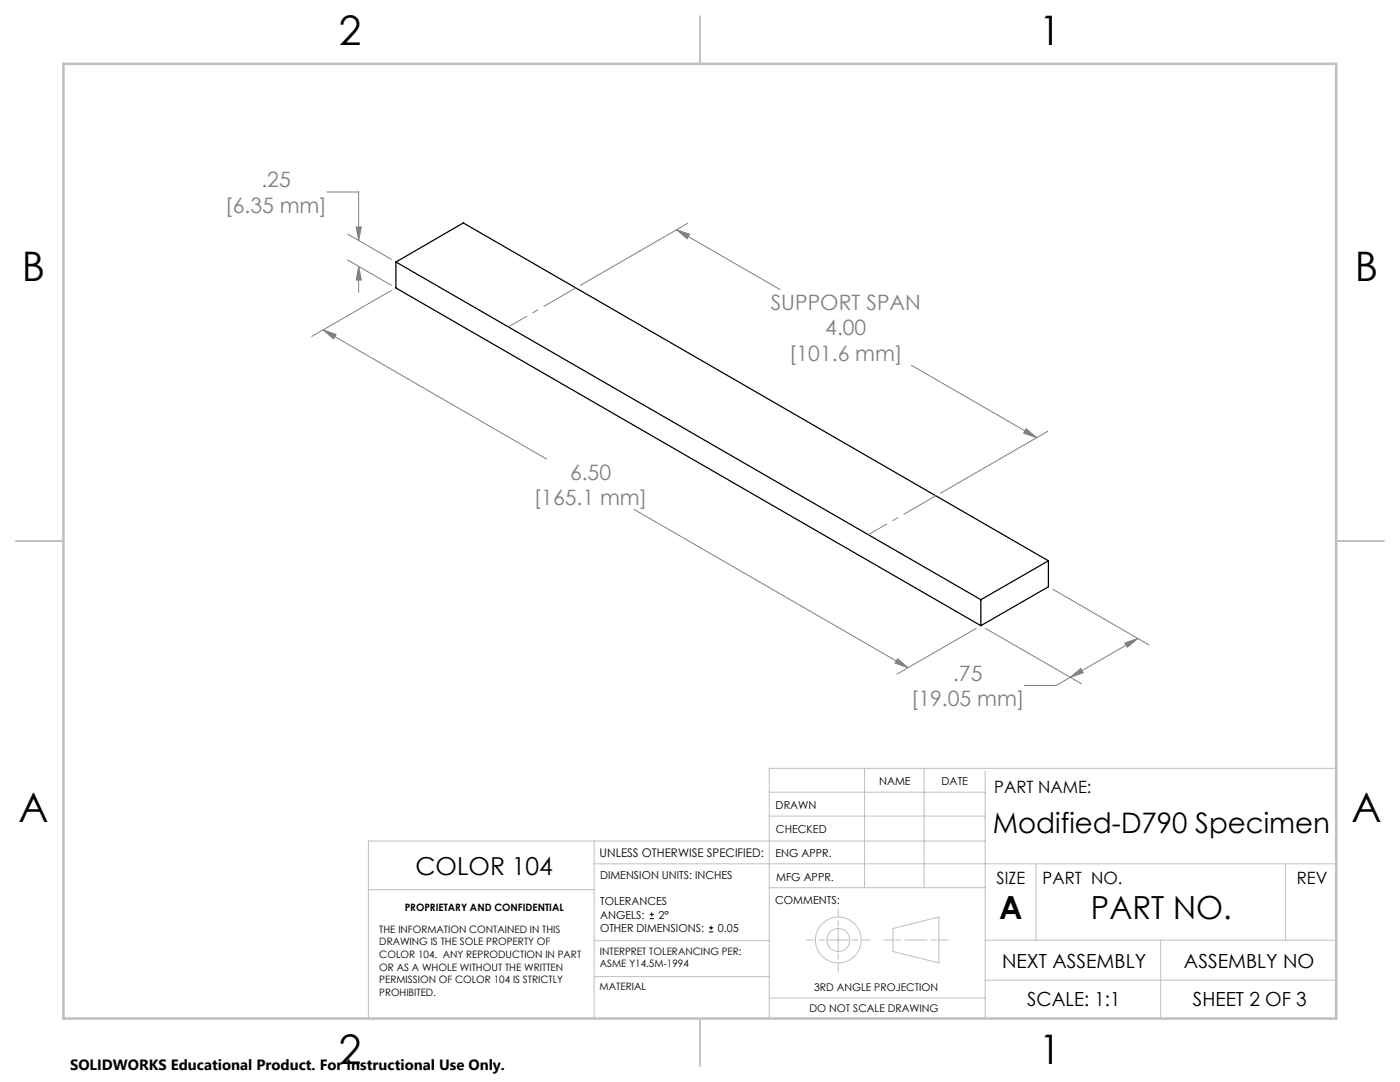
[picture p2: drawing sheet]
<svg xmlns="http://www.w3.org/2000/svg" width="279mm" height="216mm" viewBox="0 0 279 216" stroke-linecap="round" stroke-linejoin="round" font-family="sans-serif">
<path d="M79 52.3l13.5-7.8 116.7 67.4M79 52.3l116.8 67.4M79 52.3v5.2l116.8 67.3M195.8 119.7v5.1M209.2 111.9l-13.4 7.8M209.2 111.9v5.2l-13.4 7.7" fill="none" stroke="#000" stroke-width=".25"/>
<path d="M129.6 183.3h.9M129.6 182.5h.9M130.1 182.1v.8M141.5 185.9h.8M141.5 185.1h.8M141.9 184.7v.8" fill="none" stroke="#000" stroke-width=".2"/>
<g fill="none" stroke="#808080" stroke-width=".2">
<path d="M65.2 38.3h6.4v9.7M69.4 51.9l8.7 5M69.4 46.7l8.7 5.1M71.1 45.3h1l-.5 2.7zM71.6 53.2l.5 2.7h-1zM71.6 53.2v5.1M78.1 58l-15.9 9.1M135 45.9l2.6 .8-.5 .9zM135 45.9l20.7 11.9M137.3 44.6l-21.5 12.3M64.5 65.8l2.6 .9-.5 .9zM64.5 65.8l44.6 25.8"/>
<path d="M181.9 72.9l25 14.4M204.8 85.5l2.1 1.8-2.6-.9zM209.1 86l-21.4 12.4M126.6 101.7l54.6 31.5M210.1 117.6l19.2 11.1M179.1 131.4l2.1 1.8-2.6-.9zM194.8 125.4l-15.8 9.1M196.6 125.4l19.3 11.1M213.6 135.1l2.1-1.7 .5 .8zM224.5 128.3l2.6-.9-2.1 1.8zM227.1 127.4l-16.3 9.4h-6.4"/>
</g>
<g fill="none" stroke="#c0c0c0" stroke-width=".2">
<path d="M153.5 158.1h43.1M172.5 153.3v23.8M184.4 153.3v23.8M196.6 153.9v49.3M266.7 153.3h-113.2v49.9M73.5 177.5h45.1M118.6 167.8v35.4M118.6 172.4h148.1M153.5 162.8h43.1M153.5 177.1h43.1M196.6 167.8h-123.1v35.4M206.8 172.4v15.2"/>
<path d="M256.5 172.4v15.2M118.6 194.9h34.9M118.6 187.7h34.9M153.6 199.1h43M160.9 187.6h1.8M163.5 187.6h1.1M165 187.6h4.6M167.3 181.2v1.8M167.3 183.7v1.1M167.3 185.3v4.6M167.3 190.3v1.2M167.3 192.1v1.9"/>
<path d="M170 187.6h1.3M171.9 187.6h1.8M176.4 187.6h1.8M178.2 185.3l9.2-2.3v9.1l-9.2-2.2zM178.7 187.6h1M180.6 187.6h4.4M185.7 187.6h1.2M187.4 187.6h1.8M196.6 187.6h70.1M196.6 195.6h70.1M231.6 187.6v15.6"/>
<circle cx="167.3" cy="187.6" r="2.29"/>
<circle cx="167.3" cy="187.6" r="4.6"/>
</g>
<path d="M114.9 57.4l-13.4 7.8M186.8 98.9l-13.5 7.8" fill="none" stroke="#808080" stroke-width=".2" stroke-dasharray="15.2 1.3 1.3 1.3" stroke-dashoffset="7.8" stroke-linecap="butt"/>
<path d="M139.7 3.2v9.5M3.1 107.9h9.6M266.7 107.9h9.5M139.7 203.2v9.6" fill="none" stroke="#c0c0c0" stroke-width=".25"/>
<path d="M12.7 12.7h254v190.5h-254z" fill="none" stroke="#c0c0c0" stroke-width=".5"/>
<path d="M64.5 65.8l2.6 .9-.5 .9zM179.1 131.4l2.1 1.8-2.6-.9zM71.6 53.2l.5 2.7h-1zM71.1 45.3h1l-.5 2.7zM213.6 135.1l2.1-1.7 .5 .8zM224.5 128.3l2.6-.9-2.1 1.8zM135 45.9l2.6 .8-.5 .9zM204.8 85.5l2.1 1.8-2.6-.9z" fill="#808080"/>
<g font-size="8.1">
<text x="67.6" y="8.9">2</text>
<text x="207.3" y="8.9">1</text>
<text x="4.4" y="56.1">B</text>
<text x="270.4" y="56.1">B</text>
<text x="3.7" y="164.1">A</text>
<text x="269.7" y="164.1">A</text>
<text x="67.6" y="212.4">2</text>
<text x="207.3" y="212.4">1</text>
</g>
<g font-size="6.3">
<text x="199.4" y="183.4">A</text>
<text x="217.7" y="183.4">PART NO.</text>
</g>
<text font-size="5.6" x="198.1" y="166.3">Modified-D790 Specimen</text>
<text font-size="4.9" x="82.9" y="174.5">COLOR 104</text>
<g font-size="4.2" fill="#808080">
<text x="52.2" y="37.4">.25</text>
<text x="45" y="42.4">[6.35 mm]</text>
<text x="153.8" y="61.9">SUPPORT SPAN</text>
<text x="157.5" y="72">[101.6 mm]</text>
<text x="164.7" y="66.9">4.00</text>
<text x="113.8" y="95.7">6.50</text>
<text x="106.5" y="100.7">[165.1 mm]</text>
<text x="190.2" y="135.8">.75</text>
<text x="181.8" y="140.9">[19.05 mm]</text>
</g>
<g font-size="3.9">
<text x="200" y="193.1">NEXT ASSEMBLY</text>
<text x="236.3" y="193.1">ASSEMBLY NO</text>
<text x="205" y="200.6">SCALE: 1:1</text>
<text x="238.1" y="200.6">SHEET 2 OF 3</text>
</g>
<g font-size="3.4">
<text x="198.4" y="158.2">PART NAME:</text>
<text x="198.9" y="176.3">SIZE</text>
<text x="208.1" y="176.3">PART NO.</text>
<text x="258.8" y="176.3">REV</text>
</g>
<text font-size="3" x="14" y="213.5">SOLIDWORKS Educational Product. For Instructional Use Only.</text>
<text font-size="2.4" x="119.7" y="170.9">UNLESS OTHERWISE SPECIFIED:</text>
<g font-size="2.2">
<text x="154.8" y="161.4">DRAWN</text>
<text x="175.4" y="156.6">NAME</text>
<text x="187.9" y="156.7">DATE</text>
<text x="154.9" y="166.3">CHECKED</text>
<text x="154.8" y="170.9">ENG APPR.</text>
<text x="119.8" y="175.3">DIMENSION UNITS: INCHES</text>
<text x="154.9" y="175.7">MFG APPR.</text>
<text x="119.8" y="180.6">TOLERANCES</text>
<text x="119.8" y="183.3">ANGELS:</text>
<text x="119.8" y="185.9">OTHER DIMENSIONS:</text>
<text x="131.4" y="183.3">2°</text>
<text x="143.3" y="185.9">0.05</text>
<text x="154.7" y="180.3">COMMENTS:</text>
</g>
<g font-size="2.1">
<text x="162.5" y="197.8">3RD ANGLE PROJECTION</text>
<text x="161.6" y="201.8">DO NOT SCALE DRAWING</text>
</g>
<g font-size="2">
<text x="80.8" y="181.7">PROPRIETARY AND CONFIDENTIAL</text>
<text x="75.7" y="186.1">THE INFORMATION CONTAINED IN THIS</text>
<text x="75.7" y="188.6">DRAWING IS THE SOLE PROPERTY OF</text>
<text x="75.7" y="191.2">COLOR 104. ANY REPRODUCTION IN PART</text>
<text x="119.7" y="190.5">INTERPRET TOLERANCING PER:</text>
<text x="75.7" y="193.7">OR AS A WHOLE WITHOUT THE WRITTEN</text>
<text x="75.7" y="196.2">PERMISSION OF COLOR 104 IS STRICTLY</text>
<text x="119.7" y="197.5">MATERIAL</text>
<text x="119.7" y="193">ASME Y14.5M-1994</text>
<text x="75.7" y="198.7">PROHIBITED.</text>
</g>
</svg>
